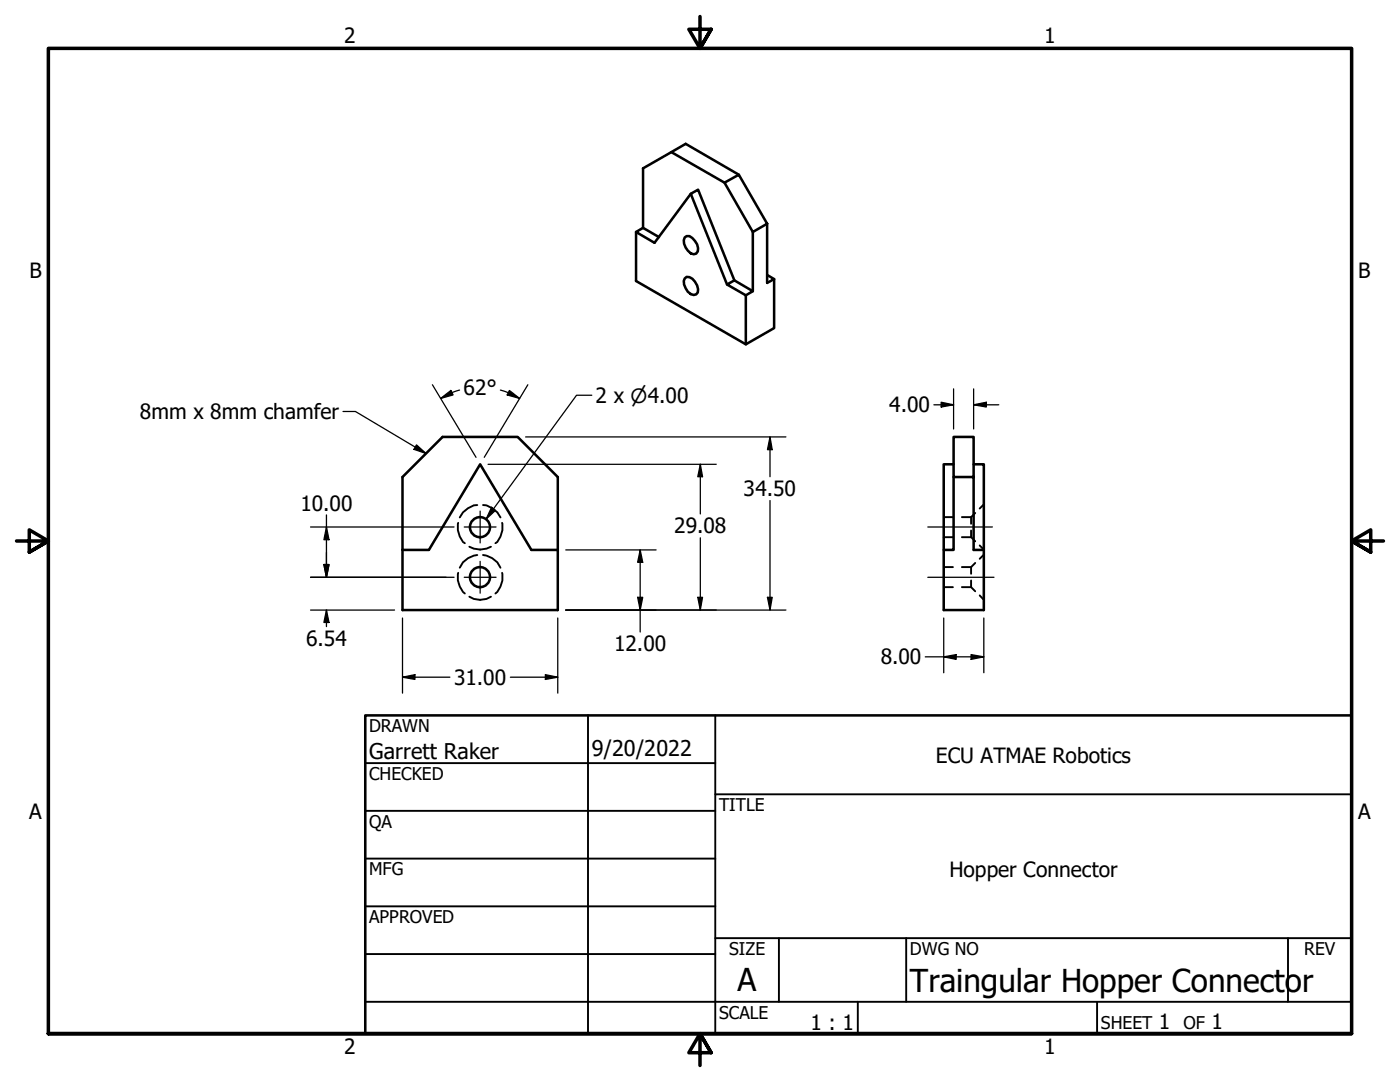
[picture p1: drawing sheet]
<svg xmlns="http://www.w3.org/2000/svg" width="279mm" height="216mm" viewBox="0 0 279 216" stroke-linecap="round" stroke-linejoin="round" font-family="sans-serif">
<!-- layer: Hidden (ANSI) -->
<g fill="none" stroke="#000" stroke-width=".38">
<path d="M91.4 114.3a4.3 4.3 0 0 0 1.4 4.1M91.4 104.3a4.2 4.2 0 0 0 1.4 4.1M93.7 119.1a4 4 0 0 0 4.3 0M93.7 109.1a4.4 4.4 0 0 0 4.3 0M95.2 110.7a4.3 4.3 0 0 0-3.4 2.6M95.2 100.8a4.4 4.4 0 0 0-3.4 2.5M96.4 110.7a4.3 4.3 0 0 1 3.5 2.6M96.4 100.8a4.4 4.4 0 0 1 3.5 2.5M100.2 114.3a4.3 4.3 0 0 1-1.3 4.1M100.2 104.3a4.2 4.2 0 0 1-1.3 4.1M188.3 113.2h1.9M188.3 117.2h1.9"/>
<path d="M188.3 103.2h1.9M188.3 107.2h1.9M192 113.2h1.8M192 117.2h1.8M192 103.2h1.8M192 107.2h1.8M193.8 105.9v1.3M193.8 115.8v1.4M193.8 117.2l.8 .8M193.8 107.2l.8 .8M194.6 112.3l-.8 .9v1.3M194.6 102.4l-.8 .8v1.3"/>
<path d="M195.5 118.8l.8 .9M195.5 108.8l.8 .9M196.3 110.7l-.8 .8M196.3 100.6l-.8 .9"/>
</g>
<!-- layer: Visible (ANSI) -->
<g fill="none" stroke="#000" stroke-width=".51">
<path d="M134 30.4l10.6 6M137.9 38.7l-7.3 9.8-3.7-2.2 1.4-.8 3.2 1.8M144.6 36.4l2.8-1.5 5.7 9.7-2.9 1.7zM147.4 34.9l-10.6-6.2-8.5 4.9v11.9M126.9 46.3v9.8l21.9 12.6 5.7-3.2v-9.8M136.7 55.6l.3-.4a2.69 2.69 0 0 1 2.3 3.2l-.4 .3a1.71 1.71 0 0 1-2.1-1.2l-.3-.7v-.7zM136.7 47.4l.3-.3h.6a3.2 3.2 0 0 1 1.7 3.1l-.4 .4a1.71 1.71 0 0 1-2.1-1.2l-.3-.8v-.7zM145.1 56.8l1.5-.9 3.6 2.2-1.4 .8zM146.6 55.9l-7.3-18.1-1.4 .9 7.2 18.1M148.8 58.9v9.8M150.2 46.3v11.8M153.1 44.6v11.9l1.4-.8-1.4-.8"/>
<path d="M80.3 95.2l8-8h15l8 8v26.5h-31zM190.3 95.2v14.5h-2M190.3 92.6h-2v29.1h8v-29.1h-2M194.3 95.2h-4v-8h4v22.5h2M80.3 109.7h5.3l10.2-17.1 10.2 17.1h5.3"/>
<circle cx="95.8" cy="105.2" r="2"/>
<circle cx="95.8" cy="115.2" r="2"/>
</g>
<!-- layer: Border (ANSI) -->
<path d="M139.7 3.3v6.4l-2.2-3.9h4.4l-2.2 3.9 2.2-3.9M3.3 107.9h6.4l-3.9-2.2v4.5l3.9-2.3-3.9 2.3M276.1 107.9h-6.4l3.9-2.2v4.5l-3.9-2.3 3.9 2.3M9.7 206.2v-196.5h260v196.5h-260h260M141.9 210.1l-2.2-3.9 2.2 3.9h-4.4l2.2-3.9v6.4" fill="none" stroke="#000" stroke-width=".7"/>
<!-- layer: Title (ANSI) -->
<g fill="none" stroke="#000" stroke-width=".38">
<path d="M72.9 152.3h69.8M117.3 142.7v63.5M142.7 158.5h127M142.7 142.7v63.5M72.9 161.8h69.8M72.9 171.3h69.8M72.9 199.9h196.8M72.9 180.8h69.8M72.9 190.4h69.8M142.7 187.2h127M155.4 187.2v12.7M171.2 199.9v6.3"/>
<path d="M180.8 187.2v12.7M218.9 199.9v6.3M257 187.2v12.7"/>
</g>
<path d="M72.9 142.7h196.8v63.5h-196.8z" fill="none" stroke="#000" stroke-width=".51"/>
<!-- layer: Dimension (ANSI) -->
<g fill="none" stroke="#000" stroke-width=".25">
<path d="M86.3 76.8l8.7 14.4M87.9 79.5l2.1-1.6 .4 .9zM91.7 77.8l-1.6 .6-2.2 1.1M99.9 77.8l1.5 .6M101.5 78.4l2.2 1.1M101.7 77.9l2 1.6-2.5-.7zM105.3 76.8l-8.7 14.4M118.1 78.9h-3l-18.1 24.7M190.3 77.6v8M194.3 77.6v8M97.4 92.6h45.5M104.9 87.2h51.9"/>
<path d="M139.8 92.6l.4 2.5h-.9zM139.8 92.6v10M153.7 87.2l.4 2.5h-.9zM153.7 87.2v7.9M153.7 99.9v21.8M186.4 80.8h3.9M187.8 80.3l2.5 .5-2.5 .4zM194.3 80.8l2.5-.5v.9zM194.3 80.8h5M62 115.2h28.6M62 105.2h28.6M64.6 112.6h1.1l-.5 2.6z"/>
<path d="M65.2 105.2l.5 2.5h-1.1zM65.2 102.7v12.5M98.1 101.2l.8 .7-1.9 1.7zM112.9 109.7h18M127.3 119.2h1l-.5 2.5zM127.8 109.7l.5 2.5h-1zM127.8 109.7v16.4M139.3 119.2h.9l-.4 2.5zM139.8 107.3v14.4M153.2 119.2h.9l-.4 2.5zM62 121.7h16.7M65.2 121.7l.5 2.5h-1.1z"/>
<path d="M65.2 121.7v3.3M80.3 135.1l2.5-.5v1zM80.3 135.1h9.5M80.3 123.3v15M101.9 135.1h9.4M108.8 134.6l2.5 .5-2.5 .5zM111.3 123.3v15M112.9 121.7h43.9M184.7 131.1h11.6M188.3 131.1l2.5-.5v1zM188.3 123.3v10.9M193.8 130.6l2.5 .5-2.5 .5z"/>
<path d="M196.3 123.3v10.9"/>
</g>
<g fill="#000">
<path d="M87.9 79.5l2.1-1.6 .4 .9z" fill-rule="evenodd"/>
<path d="M101.7 77.9l2 1.6-2.5-.7z" fill-rule="evenodd"/>
<path d="M139.8 92.6l.4 2.5h-.9z" fill-rule="evenodd"/>
<path d="M153.7 87.2l.4 2.5h-.9z" fill-rule="evenodd"/>
<path d="M187.8 80.3l2.5 .5-2.5 .4z" fill-rule="evenodd"/>
<path d="M194.3 80.8l2.5-.5v.9z" fill-rule="evenodd"/>
<path d="M64.6 112.6h1.1l-.5 2.6z" fill-rule="evenodd"/>
<path d="M64.6 112.6h1.1l-.5 2.6z" fill-rule="evenodd"/>
<path d="M65.2 105.2l.5 2.5h-1.1z" fill-rule="evenodd"/>
<path d="M98.1 101.2l.8 .7-1.9 1.7z" fill-rule="evenodd"/>
<path d="M127.3 119.2h1l-.5 2.5z" fill-rule="evenodd"/>
<path d="M127.8 109.7l.5 2.5h-1z" fill-rule="evenodd"/>
<path d="M139.3 119.2h.9l-.4 2.5z" fill-rule="evenodd"/>
<path d="M153.2 119.2h.9l-.4 2.5z" fill-rule="evenodd"/>
<path d="M65.2 121.7l.5 2.5h-1.1z" fill-rule="evenodd"/>
<path d="M80.3 135.1l2.5-.5v1z" fill-rule="evenodd"/>
<path d="M108.8 134.6l2.5 .5-2.5 .5z" fill-rule="evenodd"/>
<path d="M188.3 131.1l2.5-.5v1z" fill-rule="evenodd"/>
<path d="M193.8 130.6l2.5 .5-2.5 .5z" fill-rule="evenodd"/>
</g>
<!-- layer: Symbol (ANSI) -->
<path d="M68.5 82.1h2.4l14.1 8.4M83.1 88.8l1.9 1.7-2.4-.8z" fill="none" stroke="#000" stroke-width=".25"/>
<path d="M83.1 88.8l1.9 1.7-2.4-.8z" fill-rule="evenodd" fill="#000"/>
<!-- layer: Center Mark (ANSI) -->
<path d="M92.6 115.2h6.4M92.6 105.2h6.4M95.8 112v6.4M95.8 102v6.3" fill="none" stroke="#000" stroke-width=".25"/>
<!-- layer: Centerline (ANSI) -->
<path d="M185.2 105.2h12.9M185.2 115.2h13.2" fill="none" stroke="#000" stroke-width=".25"/>
<g font-size="6.3">
<text x="147.2" y="197.7">A</text>
<text x="181.6" y="197.9">Traingular Hopper Connector</text>
</g>
<g font-size="4.3">
<text x="73.7" y="151.4">Garrett Raker</text>
<text x="118.1" y="150.8">9/20/2022</text>
</g>
<g font-size="4.2">
<text x="68.7" y="8.6">2</text>
<text x="208.4" y="8.6">1</text>
<text x="5.9" y="55.5">B</text>
<text x="271.1" y="55.5">B</text>
<text x="27.9" y="83.7">8mm x 8mm chamfer</text>
<text x="92.5" y="78.8">62°</text>
<text x="118.9" y="80.3">2 x ⌀4.00</text>
<text x="177.5" y="82.3">4.00</text>
<text x="59.9" y="101.9">10.00</text>
<text x="148.4" y="99">34.50</text>
<text x="134.6" y="106.4">29.08</text>
<text x="61.1" y="128.9">6.54</text>
<text x="122.6" y="130">12.00</text>
<text x="90.6" y="136.7">31.00</text>
<text x="175.8" y="132.6">8.00</text>
<text x="186.8" y="152.2">ECU ATMAE Robotics</text>
<text x="5.8" y="163.4">A</text>
<text x="271" y="163.4">A</text>
<text x="189.5" y="175.1">Hopper Connector</text>
<text x="161.7" y="205.5">1 : 1</text>
<text x="231.3" y="205.4">1</text>
<text x="241.8" y="205.4">1</text>
<text x="68.7" y="210.3">2</text>
<text x="208.4" y="210.3">1</text>
</g>
<g font-size="3.5">
<text x="73.7" y="146">DRAWN</text>
<text x="73.7" y="155.6">CHECKED</text>
<text x="143.5" y="161.8">TITLE</text>
<text x="73.7" y="165.2">QA</text>
<text x="73.7" y="174.7">MFG</text>
<text x="73.7" y="184.2">APPROVED</text>
<text x="145.5" y="190.6">SIZE</text>
<text x="181.6" y="190.6">DWG NO</text>
<text x="260.3" y="190.5">REV</text>
<text x="143.5" y="203.3">SCALE</text>
<text x="219.7" y="205.4">SHEET</text>
<text x="236.2" y="205.4">OF</text>
</g>
</svg>
